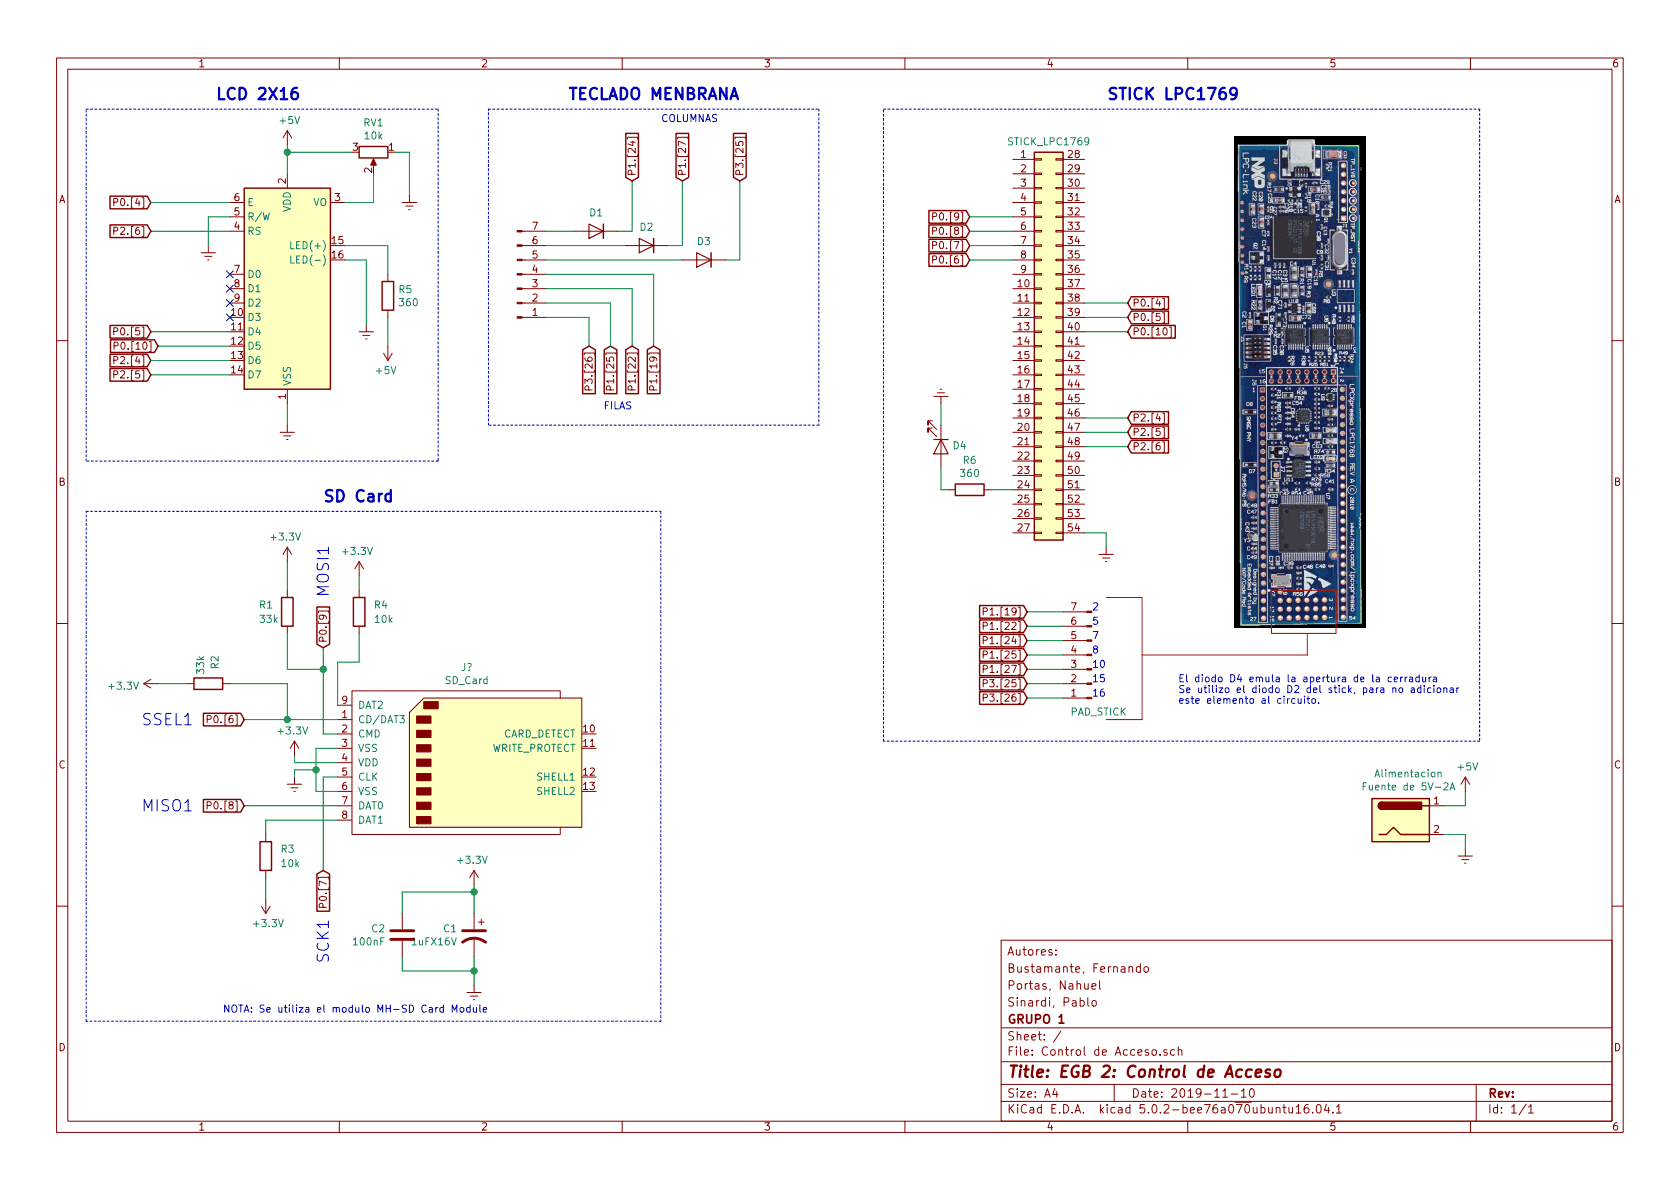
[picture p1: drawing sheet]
EESchema Schematic File Version 4
LIBS:Control de Acceso-cache
EELAYER 26 0
EELAYER END
$Descr A4 11693 8268
encoding utf-8
Sheet 1 1
Title "EGB 2: Control de Acceso"
Date "2019-11-10"
Rev ""
Comp "GRUPO 1"
Comment1 "Sinardi, Pablo"
Comment2 "Portas, Nahuel"
Comment3 "Bustamante, Fernando"
Comment4 "Autores:"
$EndDescr
$Comp
L Display_Character:WC1602A LCD
U 1 1
P 2000 2000
F 0 "LCD" H 2000 2978 50  0001 C CNN
F 1 "WC1602A" H 2000 2887 50  0001 C CNN
F 2 "Display:WC1602A" H 2000 1100 50  0001 C CIN
F 3 "http://www.wincomlcd.com/pdf/WC1602A-SFYLYHTC06.pdf" H 2700 2000 50  0001 C CNN
	1    2000 2000
	1    0    0    -1  
$EndComp
$Comp
L Connector:SD_Card J?
U 1 1
P 3250 5300
F 0 "J?" H 3250 5965 50  0000 C CNN
F 1 "SD_Card" H 3250 5874 50  0000 C CNN
F 2 "" H 3250 5300 50  0001 C CNN
F 3 "http://portal.fciconnect.com/Comergent//fci/drawing/10067847.pdf" H 3250 5300 50  0001 C CNN
	1    3250 5300
	1    0    0    -1  
$EndComp
$Comp
L Connector:Conn_01x07_Male J?
U 1 1
P 3600 1900
F 0 "J?" H 3706 2378 50  0001 C CNN
F 1 "TECLADO" H 3706 2287 50  0001 C CNN
F 2 "" H 3600 1900 50  0001 C CNN
F 3 "~" H 3600 1900 50  0001 C CNN
	1    3600 1900
	1    0    0    1   
$EndComp
$Comp
L power:Earth #PWR?
U 1 1
P 2000 2950
F 0 "#PWR?" H 2000 2700 50  0001 C CNN
F 1 "Earth" H 2000 2800 50  0001 C CNN
F 2 "" H 2000 2950 50  0001 C CNN
F 3 "~" H 2000 2950 50  0001 C CNN
	1    2000 2950
	1    0    0    -1  
$EndComp
$Comp
L power:+5V #PWR?
U 1 1
P 2000 1000
F 0 "#PWR?" H 2000 850 50  0001 C CNN
F 1 "+5V" H 2015 1173 50  0000 C CNN
F 2 "" H 2000 1000 50  0001 C CNN
F 3 "" H 2000 1000 50  0001 C CNN
	1    2000 1000
	1    0    0    -1  
$EndComp
$Comp
L Device:R_POT RV1
U 1 1
P 2600 1050
F 0 "RV1" V 2393 1050 50  0000 C CNN
F 1 "10k" V 2484 1050 50  0000 C CNN
F 2 "" H 2600 1050 50  0001 C CNN
F 3 "~" H 2600 1050 50  0001 C CNN
	1    2600 1050
	0    1    1    0   
$EndComp
Wire Wire Line
	2000 1200 2000 1050
Wire Wire Line
	2400 1400 2600 1400
Wire Wire Line
	2600 1400 2600 1200
Wire Wire Line
	2450 1050 2000 1050
Connection ~ 2000 1050
Wire Wire Line
	2000 1050 2000 1000
Text GLabel 1050 1400 0    50   Input ~ 0
P0.[4]
Text GLabel 1050 1600 0    50   Input ~ 0
P2.[6]
Text GLabel 1050 2300 0    50   Input ~ 0
P0.[5]
Text GLabel 1100 2400 0    50   Input ~ 0
P0.[10]
Text GLabel 1050 2500 0    50   Input ~ 0
P2.[4]
Text GLabel 1050 2600 0    50   Input ~ 0
P2.[5]
Wire Wire Line
	1050 1400 1600 1400
Wire Wire Line
	1600 1600 1050 1600
Wire Wire Line
	1050 2300 1600 2300
Wire Wire Line
	1600 2400 1100 2400
Wire Wire Line
	1050 2500 1600 2500
Wire Wire Line
	1600 2600 1050 2600
NoConn ~ 1600 1900
NoConn ~ 1600 2000
NoConn ~ 1600 2100
NoConn ~ 1600 2200
$Comp
L Device:R R5
U 1 1
P 2700 2050
F 0 "R5" H 2770 2096 50  0000 L CNN
F 1 "360" H 2770 2005 50  0000 L CNN
F 2 "" V 2630 2050 50  0001 C CNN
F 3 "~" H 2700 2050 50  0001 C CNN
	1    2700 2050
	1    0    0    -1  
$EndComp
Wire Wire Line
	2400 1700 2700 1700
Wire Wire Line
	2700 1700 2700 1900
$Comp
L power:Earth #PWR?
U 1 1
P 2850 1350
F 0 "#PWR?" H 2850 1100 50  0001 C CNN
F 1 "Earth" H 2850 1200 50  0001 C CNN
F 2 "" H 2850 1350 50  0001 C CNN
F 3 "~" H 2850 1350 50  0001 C CNN
	1    2850 1350
	1    0    0    -1  
$EndComp
Wire Wire Line
	2750 1050 2850 1050
Wire Wire Line
	2850 1050 2850 1350
Wire Wire Line
	2000 2800 2000 2950
$Comp
L power:Earth #PWR?
U 1 1
P 2550 2250
F 0 "#PWR?" H 2550 2000 50  0001 C CNN
F 1 "Earth" H 2550 2100 50  0001 C CNN
F 2 "" H 2550 2250 50  0001 C CNN
F 3 "~" H 2550 2250 50  0001 C CNN
	1    2550 2250
	1    0    0    -1  
$EndComp
Wire Wire Line
	2550 1800 2550 2250
Wire Wire Line
	2400 1800 2550 1800
$Comp
L power:Earth #PWR?
U 1 1
P 1450 1700
F 0 "#PWR?" H 1450 1450 50  0001 C CNN
F 1 "Earth" H 1450 1550 50  0001 C CNN
F 2 "" H 1450 1700 50  0001 C CNN
F 3 "~" H 1450 1700 50  0001 C CNN
	1    1450 1700
	1    0    0    -1  
$EndComp
Wire Wire Line
	1600 1500 1450 1500
Wire Wire Line
	1450 1500 1450 1700
$Comp
L power:+5V #PWR?
U 1 1
P 2700 2400
F 0 "#PWR?" H 2700 2250 50  0001 C CNN
F 1 "+5V" H 2715 2573 50  0000 C CNN
F 2 "" H 2700 2400 50  0001 C CNN
F 3 "" H 2700 2400 50  0001 C CNN
	1    2700 2400
	-1   0    0    1   
$EndComp
Wire Wire Line
	2700 2200 2700 2400
Wire Notes Line
	3050 750  3050 3200
Wire Notes Line
	3050 3200 600  3200
Wire Notes Line
	600  3200 600  750 
Wire Notes Line
	600  750  3050 750 
Text Notes 2100 700  2    79   ~ 16
LCD 2X16
$Comp
L Device:CP1 C1
U 1 1
P 3300 6500
F 0 "C1" H 3415 6546 50  0000 L CNN
F 1 "1uFX16V" H 3415 6455 50  0000 L CNN
F 2 "" H 3300 6500 50  0001 C CNN
F 3 "~" H 3300 6500 50  0001 C CNN
	1    3300 6500
	-1   0    0    -1  
$EndComp
$Comp
L Device:C C2
U 1 1
P 2800 6500
F 0 "C2" H 2915 6546 50  0000 L CNN
F 1 "100nF" H 2915 6455 50  0000 L CNN
F 2 "" H 2838 6350 50  0001 C CNN
F 3 "~" H 2800 6500 50  0001 C CNN
	1    2800 6500
	-1   0    0    -1  
$EndComp
$Comp
L power:+3.3V #PWR?
U 1 1
P 3300 6150
F 0 "#PWR?" H 3300 6000 50  0001 C CNN
F 1 "+3.3V" H 3315 6323 50  0000 C CNN
F 2 "" H 3300 6150 50  0001 C CNN
F 3 "" H 3300 6150 50  0001 C CNN
	1    3300 6150
	-1   0    0    -1  
$EndComp
$Comp
L power:Earth #PWR?
U 1 1
P 3300 6850
F 0 "#PWR?" H 3300 6600 50  0001 C CNN
F 1 "Earth" H 3300 6700 50  0001 C CNN
F 2 "" H 3300 6850 50  0001 C CNN
F 3 "~" H 3300 6850 50  0001 C CNN
	1    3300 6850
	-1   0    0    -1  
$EndComp
Wire Wire Line
	3300 6150 3300 6200
Wire Wire Line
	3300 6650 3300 6750
Wire Wire Line
	3300 6750 2800 6750
Wire Wire Line
	2800 6750 2800 6650
Connection ~ 3300 6750
Wire Wire Line
	3300 6750 3300 6850
Wire Wire Line
	2800 6350 2800 6200
Wire Wire Line
	2800 6200 3300 6200
Connection ~ 3300 6200
Wire Wire Line
	3300 6200 3300 6350
Wire Wire Line
	2350 5200 2200 5200
Wire Wire Line
	2200 5200 2200 5350
Wire Wire Line
	2200 5500 2350 5500
$Comp
L power:Earth #PWR?
U 1 1
P 2050 5400
F 0 "#PWR?" H 2050 5150 50  0001 C CNN
F 1 "Earth" H 2050 5250 50  0001 C CNN
F 2 "" H 2050 5400 50  0001 C CNN
F 3 "~" H 2050 5400 50  0001 C CNN
	1    2050 5400
	-1   0    0    -1  
$EndComp
Wire Wire Line
	2050 5400 2050 5350
Wire Wire Line
	2050 5350 2200 5350
Connection ~ 2200 5350
Wire Wire Line
	2200 5350 2200 5500
$Comp
L power:+3.3V #PWR?
U 1 1
P 2050 5250
F 0 "#PWR?" H 2050 5100 50  0001 C CNN
F 1 "+3.3V" H 2065 5423 50  0000 C CNN
F 2 "" H 2050 5250 50  0001 C CNN
F 3 "" H 2050 5250 50  0001 C CNN
	1    2050 5250
	-1   0    0    -1  
$EndComp
Wire Wire Line
	2350 5300 2050 5300
Wire Wire Line
	2050 5300 2050 5250
Text GLabel 1700 5000 0    50   Input ~ 0
P0.[6]
Wire Wire Line
	2350 5000 2000 5000
Text GLabel 2250 6050 3    50   Input ~ 0
P0.[7]
Wire Wire Line
	2350 5400 2250 5400
Wire Wire Line
	2250 5400 2250 6050
Text GLabel 1700 5600 0    50   Input ~ 0
P0.[8]
Wire Wire Line
	2350 5600 1700 5600
Text GLabel 2250 4500 1    50   Input ~ 0
P0.[9]
Wire Wire Line
	2350 5100 2250 5100
Wire Wire Line
	2250 5100 2250 4650
Text Notes 1350 5050 2    79   ~ 0
SSEL1
Text Notes 2300 6700 1    79   ~ 0
SCK1
Text Notes 1350 5650 2    79   ~ 0
MISO1
Text Notes 2300 4150 1    79   ~ 0
MOSI1
$Comp
L Device:R R1
U 1 1
P 2000 4250
F 0 "R1" H 1800 4300 50  0000 L CNN
F 1 "33k" H 1800 4200 50  0000 L CNN
F 2 "" V 1930 4250 50  0001 C CNN
F 3 "~" H 2000 4250 50  0001 C CNN
	1    2000 4250
	1    0    0    -1  
$EndComp
$Comp
L power:+3.3V #PWR?
U 1 1
P 2000 3900
F 0 "#PWR?" H 2000 3750 50  0001 C CNN
F 1 "+3.3V" H 2015 4073 50  0000 C CNN
F 2 "" H 2000 3900 50  0001 C CNN
F 3 "" H 2000 3900 50  0001 C CNN
	1    2000 3900
	-1   0    0    -1  
$EndComp
Wire Wire Line
	2000 4100 2000 3900
Wire Wire Line
	2000 4400 2000 4650
Wire Wire Line
	2000 4650 2250 4650
Connection ~ 2250 4650
Wire Wire Line
	2250 4650 2250 4500
$Comp
L Device:R R2
U 1 1
P 1450 4750
F 0 "R2" H 1250 4800 50  0000 L CNN
F 1 "33k" H 1250 4700 50  0000 L CNN
F 2 "" V 1380 4750 50  0001 C CNN
F 3 "~" H 1450 4750 50  0001 C CNN
	1    1450 4750
	0    1    1    0   
$EndComp
$Comp
L power:+3.3V #PWR?
U 1 1
P 1100 4750
F 0 "#PWR?" H 1100 4600 50  0001 C CNN
F 1 "+3.3V" V 1115 4878 50  0000 L CNN
F 2 "" H 1100 4750 50  0001 C CNN
F 3 "" H 1100 4750 50  0001 C CNN
	1    1100 4750
	0    -1   1    0   
$EndComp
Wire Wire Line
	1600 4750 2000 4750
Wire Wire Line
	2000 4750 2000 5000
Connection ~ 2000 5000
Wire Wire Line
	2000 5000 1700 5000
Wire Wire Line
	1300 4750 1100 4750
$Comp
L Device:R R4
U 1 1
P 2500 4250
F 0 "R4" H 2600 4300 50  0000 L CNN
F 1 "10k" H 2600 4200 50  0000 L CNN
F 2 "" V 2430 4250 50  0001 C CNN
F 3 "~" H 2500 4250 50  0001 C CNN
	1    2500 4250
	1    0    0    -1  
$EndComp
$Comp
L power:+3.3V #PWR?
U 1 1
P 2500 4000
F 0 "#PWR?" H 2500 3850 50  0001 C CNN
F 1 "+3.3V" H 2515 4173 50  0000 C CNN
F 2 "" H 2500 4000 50  0001 C CNN
F 3 "" H 2500 4000 50  0001 C CNN
	1    2500 4000
	-1   0    0    -1  
$EndComp
Wire Wire Line
	2350 5700 1850 5700
Wire Wire Line
	2500 4100 2500 4000
Wire Wire Line
	2350 4900 2350 4600
Wire Wire Line
	2350 4600 2500 4600
Wire Wire Line
	2500 4600 2500 4400
Wire Notes Line
	4600 3550 4600 7100
Wire Notes Line
	4600 7100 600  7100
Wire Notes Line
	600  7100 600  3550
Wire Notes Line
	600  3550 4600 3550
Text Notes 2750 3500 2    79   ~ 16
SD Card
$Comp
L Connector_Generic:Conn_02x27_Top_Bottom STICK_LPC1769
U 1 1
P 7250 2400
F 0 "STICK_LPC1769" H 7300 3825 50  0000 C CNN
F 1 "Conn_02x27_Top_Bottom" H 7300 3826 50  0001 C CNN
F 2 "" H 7250 2400 50  0001 C CNN
F 3 "~" H 7250 2400 50  0001 C CNN
	1    7250 2400
	1    0    0    -1  
$EndComp
$Comp
L power:Earth #PWR?
U 1 1
P 7700 3800
F 0 "#PWR?" H 7700 3550 50  0001 C CNN
F 1 "Earth" H 7700 3650 50  0001 C CNN
F 2 "" H 7700 3800 50  0001 C CNN
F 3 "~" H 7700 3800 50  0001 C CNN
	1    7700 3800
	-1   0    0    -1  
$EndComp
Wire Wire Line
	7550 3700 7700 3700
Wire Wire Line
	7700 3700 7700 3800
Text GLabel 7850 2100 2    50   Input ~ 0
P0.[4]
Text GLabel 7850 2200 2    50   Input ~ 0
P0.[5]
Text GLabel 7850 2300 2    50   Input ~ 0
P0.[10]
Text GLabel 6750 1500 0    50   Input ~ 0
P0.[9]
Text GLabel 6750 1600 0    50   Input ~ 0
P0.[8]
Text GLabel 6750 1700 0    50   Input ~ 0
P0.[7]
Text GLabel 6750 1800 0    50   Input ~ 0
P0.[6]
Wire Wire Line
	6750 1500 7050 1500
Wire Wire Line
	6750 1600 7050 1600
Wire Wire Line
	6750 1700 7050 1700
Wire Wire Line
	6750 1800 7050 1800
Wire Wire Line
	7850 2100 7550 2100
Wire Wire Line
	7850 2200 7550 2200
Wire Wire Line
	7850 2300 7550 2300
Text GLabel 7850 2900 2    50   Input ~ 0
P2.[4]
Text GLabel 7850 3000 2    50   Input ~ 0
P2.[5]
Text GLabel 7850 3100 2    50   Input ~ 0
P2.[6]
Wire Wire Line
	7850 2900 7550 2900
Wire Wire Line
	7550 3000 7850 3000
Wire Wire Line
	7850 3100 7550 3100
$Comp
L Diode:1N4148WT D1
U 1 1
P 4150 1600
F 0 "D1" H 4150 1475 50  0000 C CNN
F 1 "1N4148WT" H 4150 1474 50  0001 C CNN
F 2 "Diode_SMD:D_SOD-523" H 4150 1425 50  0001 C CNN
F 3 "https://www.diodes.com/assets/Datasheets/ds30396.pdf" H 4150 1600 50  0001 C CNN
	1    4150 1600
	-1   0    0    1   
$EndComp
$Comp
L Diode:1N4148WT D2
U 1 1
P 4500 1700
F 0 "D2" H 4500 1575 50  0000 C CNN
F 1 "1N4148WT" H 4500 1574 50  0001 C CNN
F 2 "Diode_SMD:D_SOD-523" H 4500 1525 50  0001 C CNN
F 3 "https://www.diodes.com/assets/Datasheets/ds30396.pdf" H 4500 1700 50  0001 C CNN
	1    4500 1700
	-1   0    0    1   
$EndComp
$Comp
L Diode:1N4148WT D3
U 1 1
P 4900 1800
F 0 "D3" H 4900 1675 50  0000 C CNN
F 1 "1N4148WT" H 4900 1674 50  0001 C CNN
F 2 "Diode_SMD:D_SOD-523" H 4900 1625 50  0001 C CNN
F 3 "https://www.diodes.com/assets/Datasheets/ds30396.pdf" H 4900 1800 50  0001 C CNN
	1    4900 1800
	-1   0    0    1   
$EndComp
Text GLabel 4400 1250 1    50   Input ~ 0
P1.[24]
Text GLabel 4750 1250 1    50   Input ~ 0
P1.[27]
Text GLabel 5150 1250 1    50   Input ~ 0
P3.[25]
Wire Wire Line
	4300 1600 4400 1600
Wire Wire Line
	4400 1600 4400 1250
Wire Wire Line
	4650 1700 4750 1700
Wire Wire Line
	4750 1700 4750 1250
Wire Wire Line
	5050 1800 5150 1800
Wire Wire Line
	5150 1800 5150 1250
Wire Wire Line
	4000 1600 3800 1600
Wire Wire Line
	3800 1700 4350 1700
Wire Wire Line
	4750 1800 3800 1800
Text GLabel 4100 2400 3    50   Input ~ 0
P3.[26]
Text GLabel 4250 2400 3    50   Input ~ 0
P1.[25]
Text GLabel 4400 2400 3    50   Input ~ 0
P1.[22]
Text GLabel 4550 2400 3    50   Input ~ 0
P1.[19]
Wire Wire Line
	3800 1900 4550 1900
Wire Wire Line
	4550 1900 4550 2400
Wire Wire Line
	3800 2000 4400 2000
Wire Wire Line
	4400 2000 4400 2400
Wire Wire Line
	3800 2100 4250 2100
Wire Wire Line
	4250 2100 4250 2400
Wire Wire Line
	3800 2200 4100 2200
Wire Wire Line
	4100 2200 4100 2400
Text Notes 4600 850  0    50   ~ 0
COLUMNAS
Text Notes 4200 2850 0    50   ~ 0
FILAS
Wire Notes Line
	5700 750  5700 2950
Wire Notes Line
	5700 2950 3400 2950
Wire Notes Line
	3400 2950 3400 750 
Wire Notes Line
	3400 750  5700 750 
Text Notes 3950 700  0    79   ~ 16
TECLADO MENBRANA
Text GLabel 7150 4250 0    50   Input ~ 0
P1.[19]
Text GLabel 7150 4350 0    50   Input ~ 0
P1.[22]
Text GLabel 7150 4550 0    50   Input ~ 0
P1.[25]
Text GLabel 7150 4450 0    50   Input ~ 0
P1.[24]
Text GLabel 7150 4650 0    50   Input ~ 0
P1.[27]
$Comp
L Connector:Conn_01x07_Male PAD_STICK
U 1 1
P 7600 4550
F 0 "PAD_STICK" H 7750 4950 50  0000 R CNN
F 1 "Conn_01x07_Male" H 7573 4571 50  0001 R CNN
F 2 "" H 7600 4550 50  0001 C CNN
F 3 "~" H 7600 4550 50  0001 C CNN
	1    7600 4550
	-1   0    0    1   
$EndComp
Text GLabel 7150 4850 0    50   Input ~ 0
P3.[26]
Text GLabel 7150 4750 0    50   Input ~ 0
P3.[25]
Wire Wire Line
	7400 4250 7150 4250
Wire Wire Line
	7150 4350 7400 4350
Wire Wire Line
	7400 4450 7150 4450
Wire Wire Line
	7150 4550 7400 4550
Wire Wire Line
	7150 4650 7400 4650
Wire Wire Line
	7150 4750 7400 4750
Wire Wire Line
	7150 4850 7400 4850
Text Notes 7600 4250 0    50   ~ 0
2
Text Notes 7600 4350 0    50   ~ 0
5
Text Notes 7600 4450 0    50   ~ 0
7
Text Notes 7600 4550 0    50   ~ 0
8
Text Notes 7600 4650 0    50   ~ 0
10
Text Notes 7600 4750 0    50   ~ 0
15
Text Notes 7600 4850 0    50   ~ 0
16
Wire Notes Line
	10300 750  10300 5150
Wire Notes Line
	10300 5150 6150 5150
Wire Notes Line
	6150 5150 6150 750 
Wire Notes Line
	6150 750  10300 750 
Text Notes 7700 700  0    79   ~ 16
STICK LPC1769
Wire Notes Line style solid rgb(255, 0, 0)
	8850 4100 9300 4100
Wire Notes Line style solid rgb(255, 0, 0)
	9300 4100 9300 4400
Wire Notes Line style solid rgb(255, 0, 0)
	9300 4400 8850 4400
Wire Notes Line style solid rgb(255, 0, 0)
	8850 4400 8850 4100
Wire Notes Line style solid rgb(255, 0, 0)
	9100 4400 9100 4550
Wire Notes Line style solid rgb(255, 0, 0)
	9100 4550 7950 4550
Wire Notes Line style solid rgb(255, 0, 0)
	7950 4150 7700 4150
Wire Notes Line style solid rgb(255, 0, 0)
	7950 5000 7700 5000
Wire Notes Line style solid rgb(255, 0, 0)
	7950 4150 7950 5000
$Comp
L Device:LED D4
U 1 1
P 6550 3100
F 0 "D4" V 6541 3178 50  0000 L CNN
F 1 "LED" V 6586 3178 50  0001 L CNN
F 2 "" H 6550 3100 50  0001 C CNN
F 3 "~" H 6550 3100 50  0001 C CNN
	1    6550 3100
	0    1    1    0   
$EndComp
$Comp
L Device:R R6
U 1 1
P 6750 3400
F 0 "R6" V 6543 3400 50  0000 C CNN
F 1 "360" V 6634 3400 50  0000 C CNN
F 2 "" V 6680 3400 50  0001 C CNN
F 3 "~" H 6750 3400 50  0001 C CNN
	1    6750 3400
	0    1    1    0   
$EndComp
$Comp
L power:Earth #PWR?
U 1 1
P 6550 2800
F 0 "#PWR?" H 6550 2550 50  0001 C CNN
F 1 "Earth" H 6550 2650 50  0001 C CNN
F 2 "" H 6550 2800 50  0001 C CNN
F 3 "~" H 6550 2800 50  0001 C CNN
	1    6550 2800
	-1   0    0    1   
$EndComp
Wire Wire Line
	7050 3400 6900 3400
Wire Wire Line
	6600 3400 6550 3400
Wire Wire Line
	6550 3400 6550 3250
Wire Wire Line
	6550 2950 6550 2800
$Comp
L Device:R R3
U 1 1
P 1850 5950
F 0 "R3" H 1950 6000 50  0000 L CNN
F 1 "10k" H 1950 5900 50  0000 L CNN
F 2 "" V 1780 5950 50  0001 C CNN
F 3 "~" H 1850 5950 50  0001 C CNN
	1    1850 5950
	1    0    0    -1  
$EndComp
$Comp
L power:+3.3V #PWR?
U 1 1
P 1850 6250
F 0 "#PWR?" H 1850 6100 50  0001 C CNN
F 1 "+3.3V" H 1865 6423 50  0000 C CNN
F 2 "" H 1850 6250 50  0001 C CNN
F 3 "" H 1850 6250 50  0001 C CNN
	1    1850 6250
	1    0    0    1   
$EndComp
Wire Wire Line
	1850 5800 1850 5700
Wire Wire Line
	1850 6100 1850 6250
Text Notes 8200 4900 0    50   ~ 0
El diodo D4 emula la apertura de la cerradura\nSe utilizo el diodo D2 del stick, para no adicionar\neste elemento al circuito.
$Comp
L Connector:Jack-DC Alimentacion
U 1 1
P 9750 5700
F 0 "Alimentacion" H 9805 6025 50  0000 C CNN
F 1 "Fuente de 5V-2A" H 9805 5934 50  0000 C CNN
F 2 "" H 9800 5660 50  0001 C CNN
F 3 "~" H 9800 5660 50  0001 C CNN
	1    9750 5700
	1    0    0    -1  
$EndComp
$Comp
L power:Earth #PWR?
U 1 1
P 10200 5900
F 0 "#PWR?" H 10200 5650 50  0001 C CNN
F 1 "Earth" H 10200 5750 50  0001 C CNN
F 2 "" H 10200 5900 50  0001 C CNN
F 3 "~" H 10200 5900 50  0001 C CNN
	1    10200 5900
	1    0    0    -1  
$EndComp
Wire Wire Line
	10050 5600 10200 5600
Wire Wire Line
	10200 5600 10200 5500
Wire Wire Line
	10050 5800 10200 5800
Wire Wire Line
	10200 5800 10200 5900
$Comp
L power:+5V #PWR?
U 1 1
P 10200 5500
F 0 "#PWR?" H 10200 5350 50  0001 C CNN
F 1 "+5V" H 10215 5673 50  0000 C CNN
F 2 "" H 10200 5500 50  0001 C CNN
F 3 "" H 10200 5500 50  0001 C CNN
	1    10200 5500
	1    0    0    -1  
$EndComp
Text Notes 1550 7050 0    50   ~ 0
NOTA: Se utiliza el modulo MH-SD Card Module
$EndSCHEMATC
